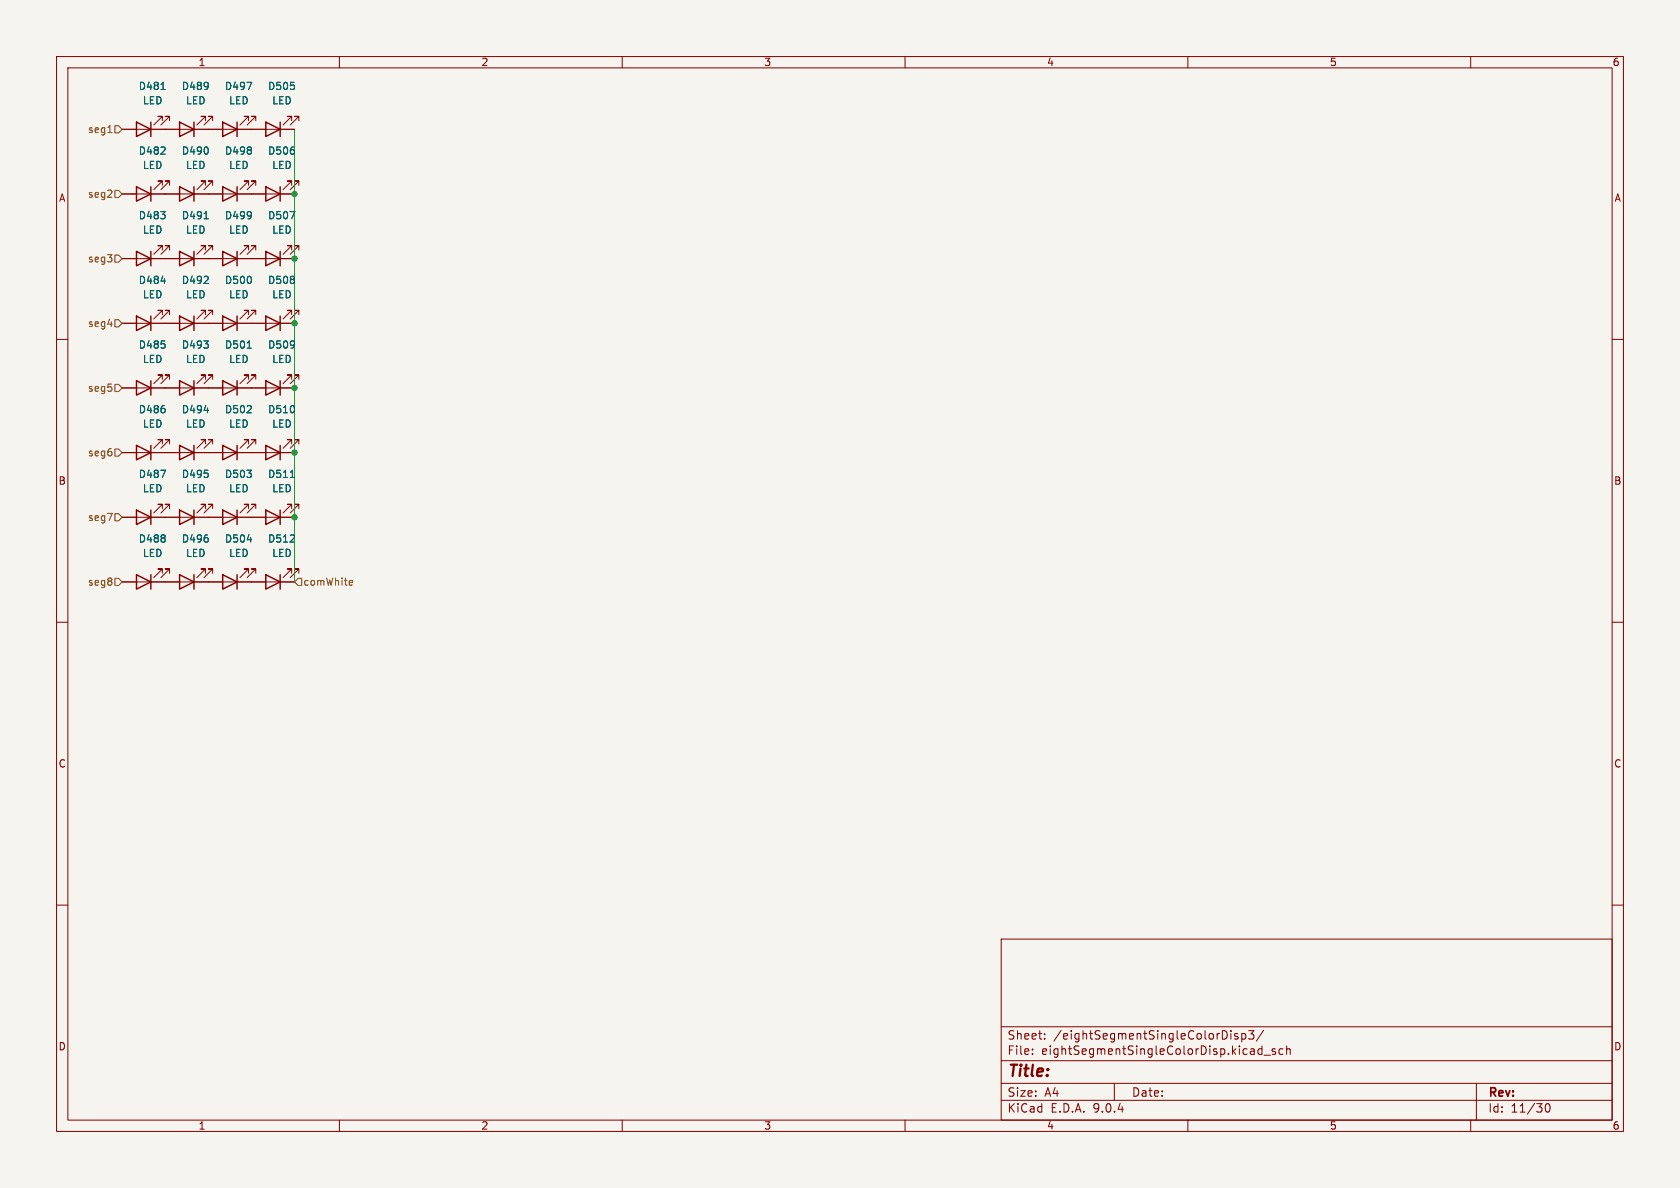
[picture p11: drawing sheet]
<svg xmlns="http://www.w3.org/2000/svg" width="297mm" height="210mm" viewBox="0 0 297 210" stroke-linecap="round" stroke-linejoin="round" font-family="sans-serif">
<path d="M0 0h297v210h-297z" fill="#f5f4ef" stroke="#f5f4ef" stroke-width=".18"/>
<g fill="none" stroke="#840000" stroke-width=".18">
<path d="M10 10h277v190h-277zM12 12h273v186h-273zM60 10v2M110 10v2M160 10v2M210 10v2M260 10v2M21.6 22.9h30.5M21.6 34.3h30.5M28.7 21.3v-.7h-.8h.8l-1.5 1.5M28.7 32.8v-.8h-.8h.8l-1.5 1.5M30 21.3v-.7h-.8h.8l-1.6 1.5"/>
<path d="M30 32.8v-.8h-.8h.8l-1.6 1.5M36.3 32.8v-.8h-.7h.7l-1.5 1.5M36.3 21.3v-.7h-.7h.7l-1.5 1.5M37.6 32.8v-.8h-.8h.8l-1.5 1.5M37.6 21.3v-.7h-.8h.8l-1.5 1.5M43.9 32.8v-.8h-.7h.7l-1.5 1.5M43.9 21.3v-.7h-.7h.7l-1.5 1.5M45.2 32.8v-.8h-.8h.8l-1.5 1.5M45.2 21.3v-.7h-.8h.8l-1.5 1.5M51.6 32.8v-.8h-.8h.8l-1.6 1.5M51.6 21.3v-.7h-.8h.8l-1.6 1.5M52.8 32.8v-.8h-.7h.7l-1.5 1.5"/>
<path d="M52.8 21.3v-.7h-.7h.7l-1.5 1.5M21.6 57.2h30.5M21.6 45.7h30.5M28.7 55.6v-.7h-.8h.8l-1.5 1.5M28.7 44.2v-.8h-.8h.8l-1.5 1.6M30 55.6v-.7h-.8h.8l-1.6 1.5M30 44.2v-.8h-.8h.8l-1.6 1.6M36.3 55.6v-.7h-.7h.7l-1.5 1.5M36.3 44.2v-.8h-.7h.7l-1.5 1.6M37.6 55.6v-.7h-.8h.8l-1.5 1.5M37.6 44.2v-.8h-.8h.8l-1.5 1.6M43.9 55.6v-.7h-.7h.7l-1.5 1.5"/>
<path d="M43.9 44.2v-.8h-.7h.7l-1.5 1.6M45.2 55.6v-.7h-.8h.8l-1.5 1.5M45.2 44.2v-.8h-.8h.8l-1.5 1.6M51.6 44.2v-.8h-.8h.8l-1.6 1.6M51.6 55.6v-.7h-.8h.8l-1.6 1.5M52.8 44.2v-.8h-.7h.7l-1.5 1.6M52.8 55.6v-.7h-.7h.7l-1.5 1.5M10 60h2M21.6 68.6h30.5M28.7 78.5v-.8h-.8h.8l-1.5 1.5M28.7 67.1v-.8h-.8h.8l-1.5 1.5M30 78.5v-.8h-.8h.8l-1.6 1.5"/>
<path d="M30 67.1v-.8h-.8h.8l-1.6 1.5M36.3 67.1v-.8h-.7h.7l-1.5 1.5M36.3 78.5v-.8h-.7h.7l-1.5 1.5M37.6 67.1v-.8h-.8h.8l-1.5 1.5M37.6 78.5v-.8h-.8h.8l-1.5 1.5M43.9 67.1v-.8h-.7h.7l-1.5 1.5M43.9 78.5v-.8h-.7h.7l-1.5 1.5M45.2 67.1v-.8h-.8h.8l-1.5 1.5M45.2 78.5v-.8h-.8h.8l-1.5 1.5M51.6 67.1v-.8h-.8h.8l-1.6 1.5M51.6 78.5v-.8h-.8h.8l-1.6 1.5M52.8 67.1v-.8h-.7h.7l-1.5 1.5"/>
<path d="M52.8 78.5v-.8h-.7h.7l-1.5 1.5M285 60h2M21.6 91.4h30.5M21.6 80h30.5M28.7 89.9v-.7h-.8h.8l-1.5 1.5M30 89.9v-.7h-.8h.8l-1.6 1.5M36.3 89.9v-.7h-.7h.7l-1.5 1.5M37.6 89.9v-.7h-.8h.8l-1.5 1.5M43.9 89.9v-.7h-.7h.7l-1.5 1.5M45.2 89.9v-.7h-.8h.8l-1.5 1.5M51.6 89.9v-.7h-.8h.8l-1.6 1.5M52.8 89.9v-.7h-.7h.7l-1.5 1.5"/>
<path d="M10 110h2M21.6 102.9h30.5M28.7 101.3v-.7h-.8h.8l-1.5 1.5M30 101.3v-.7h-.8h.8l-1.6 1.5M36.3 101.3v-.7h-.7h.7l-1.5 1.5M37.6 101.3v-.7h-.8h.8l-1.5 1.5M43.9 101.3v-.7h-.7h.7l-1.5 1.5M45.2 101.3v-.7h-.8h.8l-1.5 1.5M51.6 101.3v-.7h-.8h.8l-1.6 1.5M52.8 101.3v-.7h-.7h.7l-1.5 1.5M285 110h2M10 160h2"/>
<path d="M177 166h108v32h-108zM285 160h2M60 198v2M110 198v2M160 198v2M177 194.5h108M177 191.5h108M177 187.5h108M177 181.5h108M182.5 186.3v.1M182.5 185.5v.1M184.7 183.6v.1"/>
<path d="M184.7 182.8v.1M197 191.5v3M210 198v2M217.6 182.2v.1M217.6 182.7v1M218.8 182.8l-.3-.1-.3 .2 .1 .2 .5 .2v.3h-.6M219.5 182.8l.5-.1 .2 .3v.4l-.1 .2h-.6M219.5 182.7v1.5M220.7 182.2h1l-.5 .6 .4 .1v.7l-.2 .1h-.4l-.3-.1M222.4 186.1l.3 .3 .4-.1M223.1 184.9v1.5M223.1 185.5l-.4-.1-.3 .3"/>
<path d="M223.4 182.1l-1.3 2M223.5 186.5h1.1M225.5 185.5l-.4-.1-.2 .2 .1 .2 .5 .2v.3h-.6M226.8 185.5l-.4-.1-.3 .3v.4l.1 .2h.6M227.5 185.5l.2-.1 .3 .1 .1 .9M227.5 184.9v1.5M260 198v2M261 191.5v6.5M273.3 195.2l.2-.1a.81 .81 0 0 1 .6 .6 .81 .81 0 0 1-.3 .8l-.1 .1a.81 .81 0 0 1-.4-1.4z"/>
</g>
<g fill="none" stroke="#840000" stroke-width=".25">
<path d="M24.1 21.6l2.6 1.3-2.6 1.2zM24.1 33l2.6 1.3-2.6 1.3zM26.7 21.6v2.5M26.7 33v2.6M31.7 33l2.6 1.3-2.6 1.3zM31.7 21.6l2.6 1.3-2.6 1.2zM34.3 21.6v2.5M34.3 33v2.6M39.4 33l2.5 1.3-2.5 1.3zM39.4 21.6l2.5 1.3-2.5 1.2zM41.9 21.6v2.5M41.9 33v2.6"/>
<path d="M47 33l2.5 1.3-2.5 1.3zM47 21.6l2.5 1.3-2.5 1.2zM49.5 21.6v2.5M49.5 33v2.6M24.1 55.9l2.6 1.3-2.6 1.2zM24.1 44.5l2.6 1.2-2.6 1.3zM26.7 44.5v2.5M26.7 55.9v2.5M31.7 55.9l2.6 1.3-2.6 1.2zM31.7 44.5l2.6 1.2-2.6 1.3zM34.3 44.5v2.5M34.3 55.9v2.5"/>
<path d="M39.4 55.9l2.5 1.3-2.5 1.2zM39.4 44.5l2.5 1.2-2.5 1.3zM41.9 44.5v2.5M41.9 55.9v2.5M47 44.5l2.5 1.2-2.5 1.3zM47 55.9l2.5 1.3-2.5 1.2zM49.5 44.5v2.5M49.5 55.9v2.5M24.1 78.7l2.6 1.3-2.6 1.3zM24.1 67.3l2.6 1.3-2.6 1.3zM26.7 67.3v2.6M26.7 78.7v2.6"/>
<path d="M31.7 67.3l2.6 1.3-2.6 1.3zM31.7 78.7l2.6 1.3-2.6 1.3zM34.3 67.3v2.6M34.3 78.7v2.6M39.4 67.3l2.5 1.3-2.5 1.3zM39.4 78.7l2.5 1.3-2.5 1.3zM41.9 67.3v2.6M41.9 78.7v2.6M47 67.3l2.5 1.3-2.5 1.3zM47 78.7l2.5 1.3-2.5 1.3zM49.5 67.3v2.6M49.5 78.7v2.6"/>
<path d="M24.1 90.2l2.6 1.2-2.6 1.3zM26.7 90.2v2.5M31.7 90.2l2.6 1.2-2.6 1.3zM34.3 90.2v2.5M39.4 90.2l2.5 1.2-2.5 1.3zM41.9 90.2v2.5M47 90.2l2.5 1.2-2.5 1.3zM49.5 90.2v2.5M24.1 101.6l2.6 1.3-2.6 1.2zM26.7 101.6v2.5M31.7 101.6l2.6 1.3-2.6 1.2zM34.3 101.6v2.5"/>
<path d="M39.4 101.6l2.5 1.3-2.5 1.2zM41.9 101.6v2.5M47 101.6l2.5 1.3-2.5 1.2zM49.5 101.6v2.5"/>
</g>
<path d="M28.5 15.8h.7M43.6 14.5h.9l-.5 1.3M36.1 38.7h.7M51.3 37.4h.8l-.5 1.3M28.5 49.7h.8M36.1 72.5h.8M43.7 61.5h.7M28.4 83.1h.9l-.6 1.3M43.7 95.4h.8M51.3 84.4h.8" fill="none" stroke="#006464" stroke-width=".18"/>
<g fill="none" stroke="#725600" stroke-width=".18">
<path d="M19.1 23.4h.7M20.3 33.7h.7l.6 .6-.6 .6h-.7zM20.3 22.2h.7l.6 .7-.6 .6h-.7zM19.1 57.3h.7M20.3 45.1h.7l.6 .6-.6 .7h-.7zM20.3 56.5h.7l.6 .7-.6 .6h-.7zM20.3 67.9h.7l.6 .7-.6 .6h-.7zM20.3 79.4h.7l.6 .6-.6 .6h-.7zM19 90.7h.8l-.5 1.3M20.3 90.8h.7l.6 .6-.6 .7h-.7zM20.3 102.2h.7l.6 .7-.6 .6h-.7zM52.7 102.2h.6v1.3h-.6l-.6-.6z"/>
<path d="M61.9 102.6l.4 .1v.2l-.6 .1M62.3 103.4h-.4"/>
</g>
<path d="M52.1 22.9v80" fill="none" stroke="#009600" stroke-width=".18"/>
<g fill="#009600" stroke="#009600" stroke-width=".18">
<circle cx="52.1" cy="45.7" r=".46"/>
<circle cx="52.1" cy="57.2" r=".46"/>
<circle cx="52.1" cy="34.3" r=".46"/>
<circle cx="52.1" cy="68.6" r=".46"/>
<circle cx="52.1" cy="91.4" r=".46"/>
<circle cx="52.1" cy="80" r=".46"/>
</g>
<text font-size="2.8" fill="#840000" x="178" y="190.9">Title:</text>
<g font-size="2.1" fill="#840000">
<text x="178" y="184">Sheet:</text>
<text x="186.2" y="184">/eightSegmentSingleColorDisp3/</text>
<text x="178" y="186.7">File:</text>
<text x="184.1" y="186.7">eightSegmentSingleColorDisp.kicad_sch</text>
<text x="178" y="196.9">KiCad</text>
<text x="178" y="194.1">Size:</text>
<text x="184.7" y="194.1">A4</text>
<text x="185.7" y="196.9">E.D.A.</text>
<text x="193.3" y="196.9">9.0.4</text>
<text x="200" y="194.1">Date:</text>
<text x="263" y="194.3">Rev:</text>
<text x="263" y="196.9">Id:</text>
<text x="267.1" y="196.9">11/30</text>
</g>
<g font-size="1.8" fill="#840000">
<text x="35" y="11.9">1</text>
<text x="85" y="11.9">2</text>
<text x="135" y="11.9">3</text>
<text x="185" y="11.9">4</text>
<text x="235" y="11.9">5</text>
<text x="285" y="11.9">6</text>
<text x="10.3" y="35.9">A</text>
<text x="285.3" y="35.9">A</text>
<text x="10.3" y="85.9">B</text>
<text x="285.3" y="85.9">B</text>
<text x="10.3" y="135.9">C</text>
<text x="285.3" y="135.9">C</text>
<text x="10.3" y="185.9">D</text>
<text x="285.3" y="185.9">D</text>
<text x="35" y="199.9">1</text>
<text x="85" y="199.9">2</text>
<text x="135" y="199.9">3</text>
<text x="185" y="199.9">4</text>
<text x="235" y="199.9">5</text>
<text x="285" y="199.9">6</text>
</g>
<g font-size="1.8" fill="#006464">
<text x="24.4" y="16.1">D481</text>
<text x="32.1" y="16.1">D489</text>
<text x="39.7" y="16.1">D497</text>
<text x="47.3" y="16.1">D505</text>
<text x="25.2" y="18.6">LED</text>
<text x="32.8" y="18.6">LED</text>
<text x="40.4" y="18.6">LED</text>
<text x="48" y="18.6">LED</text>
<text x="24.4" y="27.5">D482</text>
<text x="32.1" y="27.5">D490</text>
<text x="39.7" y="27.5">D498</text>
<text x="47.3" y="27.5">D506</text>
<text x="25.2" y="30.1">LED</text>
<text x="32.8" y="30.1">LED</text>
<text x="40.4" y="30.1">LED</text>
<text x="48" y="30.1">LED</text>
<text x="24.4" y="39">D483</text>
<text x="25.2" y="41.5">LED</text>
<text x="32.1" y="39">D491</text>
<text x="32.8" y="41.5">LED</text>
<text x="39.7" y="39">D499</text>
<text x="40.4" y="41.5">LED</text>
<text x="47.3" y="39">D507</text>
<text x="48" y="41.5">LED</text>
<text x="24.4" y="50.4">D484</text>
<text x="25.2" y="52.9">LED</text>
<text x="32.1" y="50.4">D492</text>
<text x="32.8" y="52.9">LED</text>
<text x="39.7" y="50.4">D500</text>
<text x="40.4" y="52.9">LED</text>
<text x="47.3" y="50.4">D508</text>
<text x="48" y="52.9">LED</text>
<text x="24.4" y="61.8">D485</text>
<text x="25.2" y="64.4">LED</text>
<text x="32.1" y="61.8">D493</text>
<text x="32.8" y="64.4">LED</text>
<text x="39.7" y="61.8">D501</text>
<text x="40.4" y="64.4">LED</text>
<text x="47.3" y="61.8">D509</text>
<text x="48" y="64.4">LED</text>
<text x="24.4" y="73.3">D486</text>
<text x="25.2" y="75.8">LED</text>
<text x="32.1" y="73.3">D494</text>
<text x="32.8" y="75.8">LED</text>
<text x="39.7" y="73.3">D502</text>
<text x="40.4" y="75.8">LED</text>
<text x="47.3" y="73.3">D510</text>
<text x="48" y="75.8">LED</text>
<text x="24.4" y="84.7">D487</text>
<text x="25.2" y="87.2">LED</text>
<text x="32.1" y="84.7">D495</text>
<text x="32.8" y="87.2">LED</text>
<text x="39.7" y="84.7">D503</text>
<text x="40.4" y="87.2">LED</text>
<text x="47.3" y="84.7">D511</text>
<text x="48" y="87.2">LED</text>
<text x="24.4" y="96.1">D488</text>
<text x="25.2" y="98.7">LED</text>
<text x="32.1" y="96.1">D496</text>
<text x="32.8" y="98.7">LED</text>
<text x="39.7" y="96.1">D504</text>
<text x="40.4" y="98.7">LED</text>
<text x="47.3" y="96.1">D512</text>
<text x="48" y="98.7">LED</text>
</g>
<g font-size="1.8" fill="#725600">
<text x="15.5" y="23.7">seg1</text>
<text x="15.5" y="35.2">seg2</text>
<text x="15.5" y="46.6">seg3</text>
<text x="15.5" y="58">seg4</text>
<text x="15.5" y="69.4">seg5</text>
<text x="15.5" y="80.9">seg6</text>
<text x="15.5" y="92.3">seg7</text>
<text x="15.5" y="103.7">seg8</text>
<text x="53.5" y="103.7">comWhite</text>
</g>
</svg>
